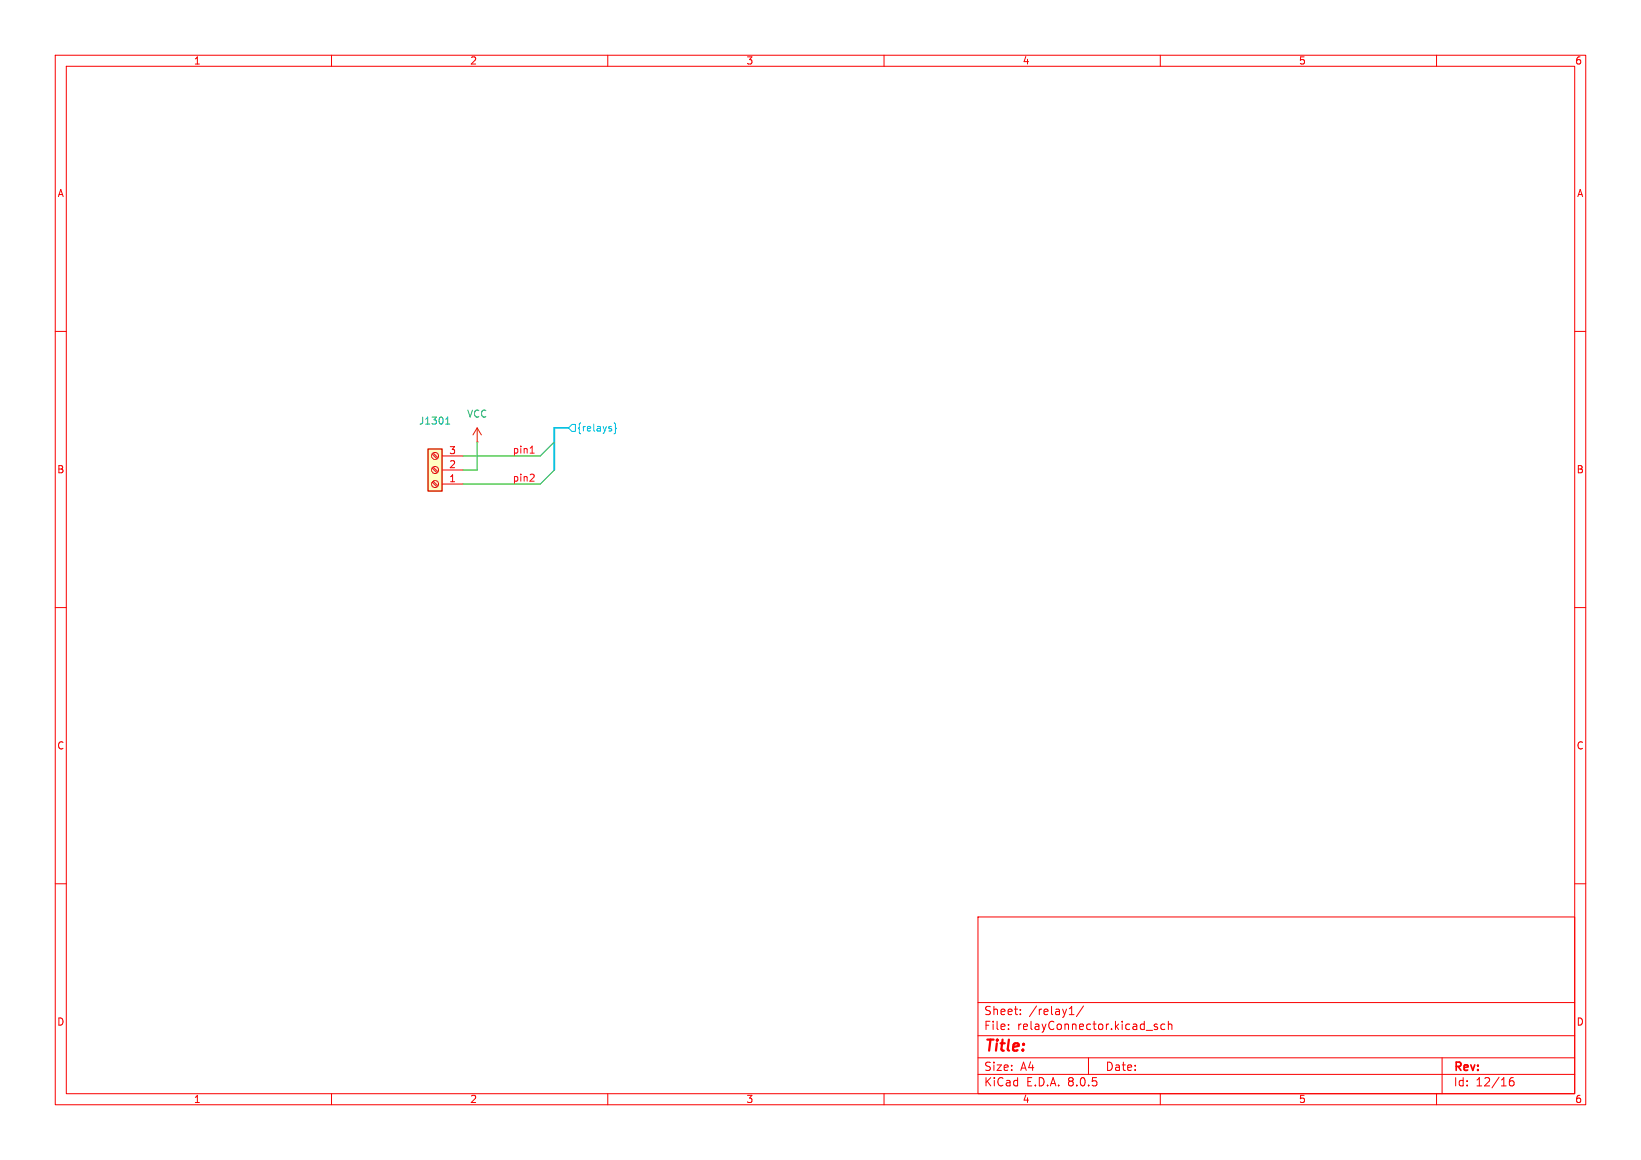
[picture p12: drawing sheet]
<svg xmlns="http://www.w3.org/2000/svg" width="297mm" height="210mm" viewBox="0 0 297 210" stroke-linecap="round" stroke-linejoin="round" font-family="sans-serif">
<g fill="none" stroke="#f90000" stroke-width=".18">
<path d="M10 10h277v190h-277zM12 12h273v186h-273zM60 10v2M110 10v2M160 10v2M210 10v2M260 10v2M10 60h2M285 60h2M10 110h2M285 110h2M10 160h2"/>
<path d="M285 160h2M177 166h108v32h-108zM60 198v2M110 198v2M160 198v2M177 194.5h108M177 191.5h108M177 187.5h108M177 181.5h108M182.5 186.3v.1M182.5 185.5v.1M184.7 183.6v.1"/>
<path d="M184.7 182.8v.1M193.5 183.7h.9M193.8 182.4l.2-.2v1.5M196.1 182.1l-1.3 2M197 191.5v3M209.5 185.5l-.4-.1-.2 .2 .1 .2 .5 .2v.3h-.6M210 198v2M210.8 185.5l-.4-.1-.3 .3v.4l.1 .2h.6M211.5 185.5l.2-.1 .3 .1 .1 .9M211.5 184.9v1.5M260 198v2M261 191.5v6.5"/>
<path d="M273.9 195.1a.59 .59 0 0 0-.7 .6v.6l.1 .2 .4 .1 .3-.1v-.5l-.1-.3h-.4l-.3 .3"/>
</g>
<path d="M86.4 77.5l-.8 1.2M86.4 77.5v2.5M86.4 77.5l.7 1.2" fill="none" stroke="#d72100" stroke-width=".18"/>
<path d="M86.4 80h.1" fill="none" stroke="#df0000" stroke-width=".18"/>
<path d="M77.5 81.3h2.5v7.6h-2.5z" fill="#ffffc2"/>
<path d="M77.5 81.3h2.5v7.6h-2.5z" fill="none" stroke="#d72100" stroke-width=".25"/>
<g fill="none" stroke="#d72100" stroke-width=".18">
<path d="M78.2 82.2l.9 .9M78.2 84.8l.9 .8M78.2 87.3l.9 .8M78.4 82l.9 .9M78.4 84.6l.9 .8M78.4 87.1l.9 .9"/>
<circle cx="78.7" cy="85.1" r=".63"/>
<circle cx="78.7" cy="82.5" r=".63"/>
<circle cx="78.7" cy="87.6" r=".63"/>
</g>
<path d="M80 87.6h3.8M80 85.1h3.8M80 82.6h3.8" fill="none" stroke="#df0000" stroke-width=".18"/>
<path d="M80.7 76.8h.7M80.8 75.8l.2-.3v1.3" fill="none" stroke="#00a0a0" stroke-width=".18"/>
<path d="M103.5 76.8h.6v1.3h-.6l-.6-.6zM111.1 76.6l.3 .2v.6l.2 .2-.2 .1v.7l-.3 .1" fill="none" stroke="#00c8ff" stroke-width=".18"/>
<path d="M96 82h.7M96.6 85.9l.1 .2-.1 .3-.7 .7h.8" fill="none" stroke="#f70b18" stroke-width=".18"/>
<path d="M102.9 77.5h-2.6v7.6" fill="none" stroke="#00c8ff" stroke-width=".3"/>
<path d="M86.4 80v5.1h-2.6M100.3 85.1l-2.5 2.5h-14M100.3 80l-2.5 2.6h-14" fill="none" stroke="#00b200" stroke-width=".18"/>
<text font-size="2.8" fill="#f90000" x="178" y="190.9">Title:</text>
<g font-size="2.1" fill="#f90000">
<text x="178" y="184">Sheet:</text>
<text x="186.2" y="184">/relay1/</text>
<text x="178" y="186.7">File:</text>
<text x="184.1" y="186.7">relayConnector.kicad_sch</text>
<text x="178" y="196.9">KiCad</text>
<text x="178" y="194.1">Size:</text>
<text x="184.7" y="194.1">A4</text>
<text x="185.7" y="196.9">E.D.A.</text>
<text x="193.3" y="196.9">8.0.5</text>
<text x="200" y="194.1">Date:</text>
<text x="263" y="194.3">Rev:</text>
<text x="263" y="196.9">Id:</text>
<text x="267.1" y="196.9">12/16</text>
</g>
<g font-size="1.8" fill="#f90000">
<text x="35" y="11.9">1</text>
<text x="85" y="11.9">2</text>
<text x="135" y="11.9">3</text>
<text x="185" y="11.9">4</text>
<text x="235" y="11.9">5</text>
<text x="285" y="11.9">6</text>
<text x="10.3" y="35.9">A</text>
<text x="285.3" y="35.9">A</text>
<text x="10.3" y="85.9">B</text>
<text x="285.3" y="85.9">B</text>
<text x="10.3" y="135.9">C</text>
<text x="285.3" y="135.9">C</text>
<text x="10.3" y="185.9">D</text>
<text x="285.3" y="185.9">D</text>
<text x="35" y="199.9">1</text>
<text x="85" y="199.9">2</text>
<text x="135" y="199.9">3</text>
<text x="185" y="199.9">4</text>
<text x="235" y="199.9">5</text>
<text x="285" y="199.9">6</text>
</g>
<text font-size="1.8" fill="#00a0a0" x="75.7" y="77.1">J1301</text>
<text font-size="1.8" fill="#008e8e" x="84.4" y="75.8">VCC</text>
<g font-size="1.8" fill="#e70000">
<text x="81.2" y="82.3">3</text>
<text x="81.2" y="87.4">1</text>
<text x="81.2" y="84.8">2</text>
</g>
<g font-size="1.8" fill="#f70b18">
<text x="92.7" y="82.2">pin1</text>
<text x="92.7" y="87.3">pin2</text>
</g>
<text font-size="1.8" fill="#00c8ff" x="104.3" y="78.3">{relays}</text>
</svg>
